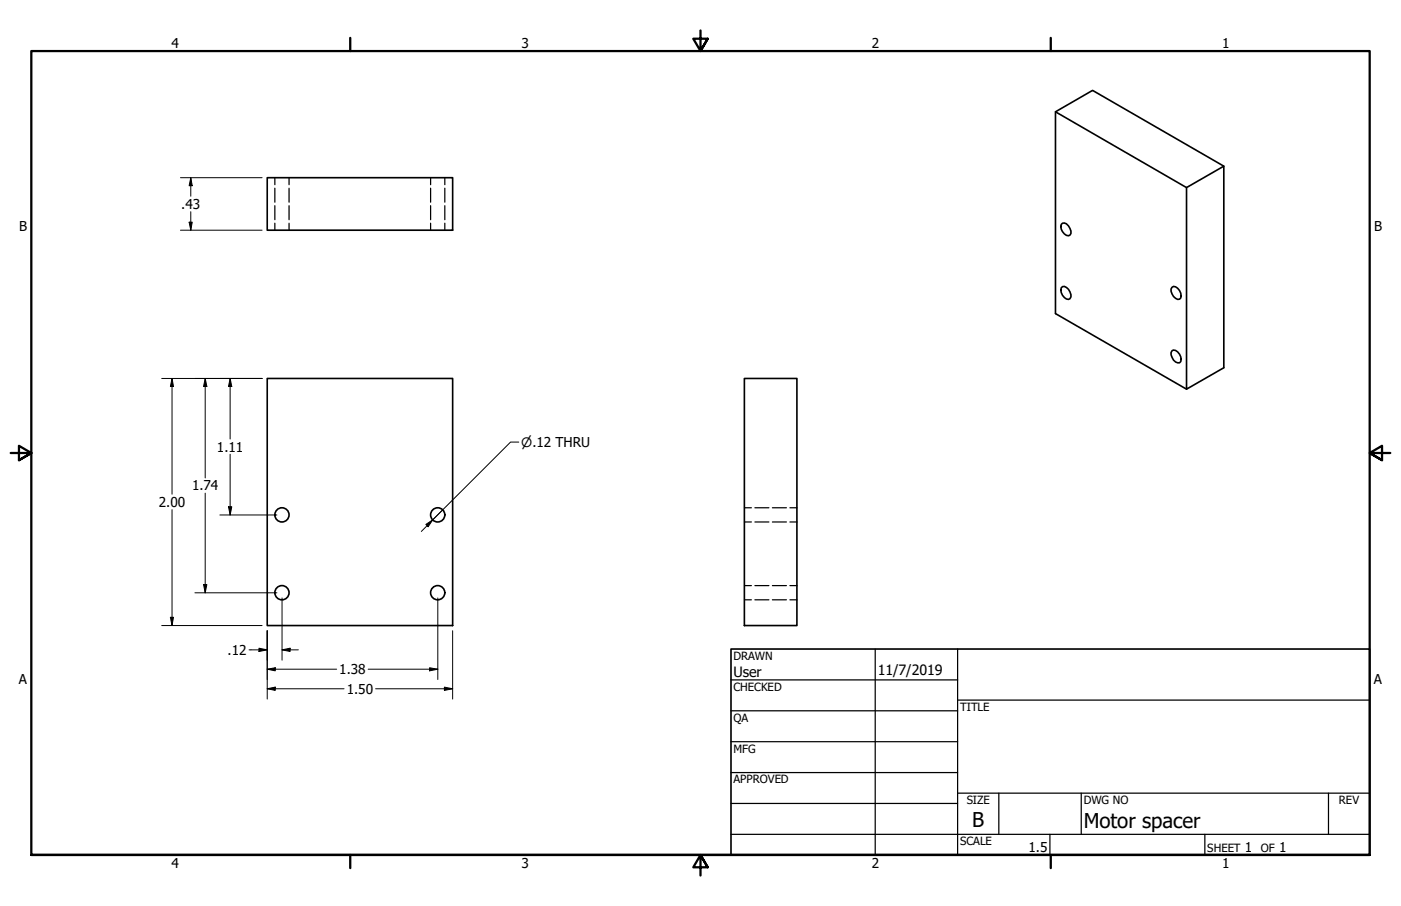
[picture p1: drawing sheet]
<svg xmlns="http://www.w3.org/2000/svg" width="432mm" height="279mm" viewBox="0 0 432 279" stroke-linecap="round" stroke-linejoin="round" font-family="sans-serif">
<!-- layer: Visible (ANSI) -->
<g fill="none" stroke="#000" stroke-width=".51">
<path d="M325.3 34.5l40.4 23.3 11.5-6.6v62.2l-11.5 6.6v-62.2M82.4 54.8h57.1v16.2h-57.1zM377.2 51.2l-40.5-23.3-11.4 6.6v62.2l40.4 23.3M327.1 69.2l.4-.4a2.58 2.58 0 0 1 2.3 3.7 1.73 1.73 0 0 1-2.3-1.1l-.4-.7zM327.1 88.8l.4-.4a2.61 2.61 0 0 1 2.3 3.7 1.73 1.73 0 0 1-2.3-1l-.4-.9zM361.3 88.6a1.63 1.63 0 0 1 2.2 1 1.93 1.93 0 0 1 0 2.7 2.58 2.58 0 0 1-2.2-3.7zM82.4 116.7h57.1v76.2h-57.1zM229.4 116.7h16.2v76.2h-16.2zM361.3 108.1a1.73 1.73 0 0 1 2.2 1.1 1.96 1.96 0 0 1 0 2.7 2.61 2.61 0 0 1-2.2-3.8z"/>
<circle cx="86.9" cy="158.8" r="2.19"/>
<circle cx="134.9" cy="158.8" r="2.19"/>
<circle cx="86.9" cy="182.8" r="2.19"/>
<circle cx="134.9" cy="182.8" r="2.19"/>
</g>
<!-- layer: Hidden (ANSI) -->
<g fill="none" stroke="#000" stroke-width=".38">
<path d="M84.7 54.8v2.2M84.7 58v4.4M89.1 54.8v2.2M89.1 58v4.4M132.7 54.8v2.2M132.7 58v4.4M137.1 54.8v2.2M137.1 58v4.4M84.7 63.4v4.4M84.7 68.8v2.2M89.1 63.4v4.4M89.1 68.8v2.2"/>
<path d="M132.7 63.4v4.4M132.7 68.8v2.2M137.1 63.4v4.4M137.1 68.8v2.2M229.4 156.6h2.2M232.7 156.6h4.3M238.1 156.6h4.3M243.5 156.6h2.1M229.4 161h2.2M232.7 161h4.3M238.1 161h4.3M243.5 161h2.1"/>
<path d="M229.4 180.6h2.2M229.4 185h2.2M232.7 180.6h4.3M232.7 185h4.3M238.1 180.6h4.3M238.1 185h4.3M243.5 180.6h2.1M243.5 185h2.1"/>
</g>
<!-- layer: Border (ANSI) -->
<path d="M107.9 11.7v4M215.9 9.4v6.3l-2.2-3.8h4.4l-2.2 3.8 2.2-3.8M323.8 11.7v4M3.3 139.7h6.4l-3.9-2.2v4.4l3.9-2.2-3.9 2.2M428.5 139.7h-6.4l3.9-2.2v4.4l-3.9-2.2 3.9 2.2M9.7 263.7v-248h412.4v248h-412.4h412.4M107.9 263.7v4M218.1 267.5l-2.2-3.8 2.2 3.8h-4.4l2.2-3.8v6.3M323.8 263.7v4" fill="none" stroke="#000" stroke-width=".7"/>
<!-- layer: Title (ANSI) -->
<g fill="none" stroke="#000" stroke-width=".38">
<path d="M225.3 209.7h69.8M225.3 219.2h69.8M269.7 200.2v63.5M295.1 215.9h127M295.1 200.2v63.5M225.3 228.7h69.8M225.3 238.3h69.8M225.3 257.3h196.8M225.3 247.8h69.8M295.1 244.6h127M307.8 244.6v12.7M323.6 257.3v6.4"/>
<path d="M333.2 244.6v12.7M371.3 257.3v6.4M409.4 244.6v12.7"/>
</g>
<path d="M225.3 200.2h196.8v63.5h-196.8z" fill="none" stroke="#000" stroke-width=".51"/>
<!-- layer: Dimension (ANSI) -->
<g fill="none" stroke="#000" stroke-width=".31">
<path d="M55.6 54.8h25.2M58.8 54.8l.4 2.5h-.9zM58.8 54.8v5.7M55.6 71h25.2M58.3 68.5h.9l-.4 2.5zM58.8 65.3v5.7M49.8 116.7h31M53 116.7l.5 2.5h-1zM53 116.7v35.7M63.2 116.7l.6 2.5h-1.1zM63.2 116.7v30.7M70.9 116.7l.5 2.5h-1z"/>
<path d="M70.9 116.7v18.7M53 157.2v35.7M63.2 152.1v30.7M67.8 158.8h17.5M70.4 156.3h1l-.5 2.5zM70.9 140.1v18.7M49.8 192.9h31M52.5 190.4h1l-.5 2.5zM60.1 182.8h25.2M62.7 180.3h1.1l-.6 2.5zM79.8 199.9l2.6 .5-2.6 .5zM82.4 194.5v21.1"/>
<path d="M86.9 184.4v19.2M134.9 184.4v25.1M139.5 194.5v21.1M76.8 200.4h5.6M82.4 206.4l2.4-.5v1zM82.4 212.4l2.4-.5v1zM82.4 206.4h21.4M82.4 212.4h23.6M86.9 200.4l2.5-.5v1zM86.9 200.4h5M113.5 206.4h21.4M115.8 212.4h23.7"/>
<path d="M132.4 205.9l2.5 .5-2.5 .5zM137 211.9l2.5 .5-2.5 .5z"/>
</g>
<g fill="#000">
<path d="M58.8 54.8l.4 2.5h-.9z" fill-rule="evenodd"/>
<path d="M58.3 68.5h.9l-.4 2.5z" fill-rule="evenodd"/>
<path d="M53 116.7l.5 2.5h-1z" fill-rule="evenodd"/>
<path d="M63.2 116.7l.6 2.5h-1.1z" fill-rule="evenodd"/>
<path d="M70.9 116.7l.5 2.5h-1z" fill-rule="evenodd"/>
<path d="M70.4 156.3h1l-.5 2.5z" fill-rule="evenodd"/>
<path d="M52.5 190.4h1l-.5 2.5z" fill-rule="evenodd"/>
<path d="M62.7 180.3h1.1l-.6 2.5z" fill-rule="evenodd"/>
<path d="M86.9 200.4l2.5-.5v1z" fill-rule="evenodd"/>
<path d="M79.8 199.9l2.6 .5-2.6 .5z" fill-rule="evenodd"/>
<path d="M82.4 206.4l2.4-.5v1z" fill-rule="evenodd"/>
<path d="M82.4 212.4l2.4-.5v1z" fill-rule="evenodd"/>
<path d="M132.4 205.9l2.5 .5-2.5 .5z" fill-rule="evenodd"/>
<path d="M137 211.9l2.5 .5-2.5 .5z" fill-rule="evenodd"/>
</g>
<!-- layer: Symbol (ANSI) -->
<path d="M159.9 136.3h-2.5l-24.1 24M136.5 157.2l-3.2 3.1M131.3 161.7l2-1.4-1.3 2.1zM133.3 160.3l-3.4 3.6" fill="none" stroke="#000" stroke-width=".31"/>
<path d="M131.3 161.7l2-1.4-1.3 2.1z" fill-rule="evenodd" fill="#000"/>
<g font-size="6.3">
<text x="299.7" y="255.1">B</text>
<text x="334" y="255.3">Motor spacer</text>
</g>
<g font-size="4.4">
<text x="226.1" y="208.9">User</text>
<text x="270.5" y="208.2">11/7/2019</text>
</g>
<g font-size="4.2">
<text x="52.8" y="14.7">4</text>
<text x="160.8" y="14.7">3</text>
<text x="268.7" y="14.7">2</text>
<text x="376.7" y="14.7">1</text>
<text x="55.9" y="64.4">.43</text>
<text x="5.9" y="71.4">B</text>
<text x="423.5" y="71.4">B</text>
<text x="66.9" y="139.3">1.11</text>
<text x="59.2" y="151.3">1.74</text>
<text x="49" y="156.3">2.00</text>
<text x="70.2" y="201.9">.12</text>
<text x="104.6" y="207.9">1.38</text>
<text x="5.8" y="211.1">A</text>
<text x="106.9" y="213.9">1.50</text>
<text x="423.4" y="211.1">A</text>
<text x="317" y="262.8">1.5</text>
<text x="383.7" y="262.8">1</text>
<text x="394.2" y="262.8">1</text>
<text x="52.8" y="267.7">4</text>
<text x="160.8" y="267.7">3</text>
<text x="268.7" y="267.7">2</text>
<text x="376.7" y="267.7">1</text>
</g>
<text font-size="4" x="160.7" y="137.9">⌀.12 THRU</text>
<g font-size="3.5">
<text x="226.1" y="203.5">DRAWN</text>
<text x="226.1" y="213">CHECKED</text>
<text x="295.9" y="219.2">TITLE</text>
<text x="226.1" y="222.6">QA</text>
<text x="226.1" y="232.1">MFG</text>
<text x="226.1" y="241.6">APPROVED</text>
<text x="297.9" y="248">SIZE</text>
<text x="334" y="248">DWG NO</text>
<text x="412.7" y="247.9">REV</text>
<text x="295.9" y="260.7">SCALE</text>
<text x="372.1" y="262.8">SHEET</text>
<text x="388.6" y="262.8">OF</text>
</g>
</svg>
